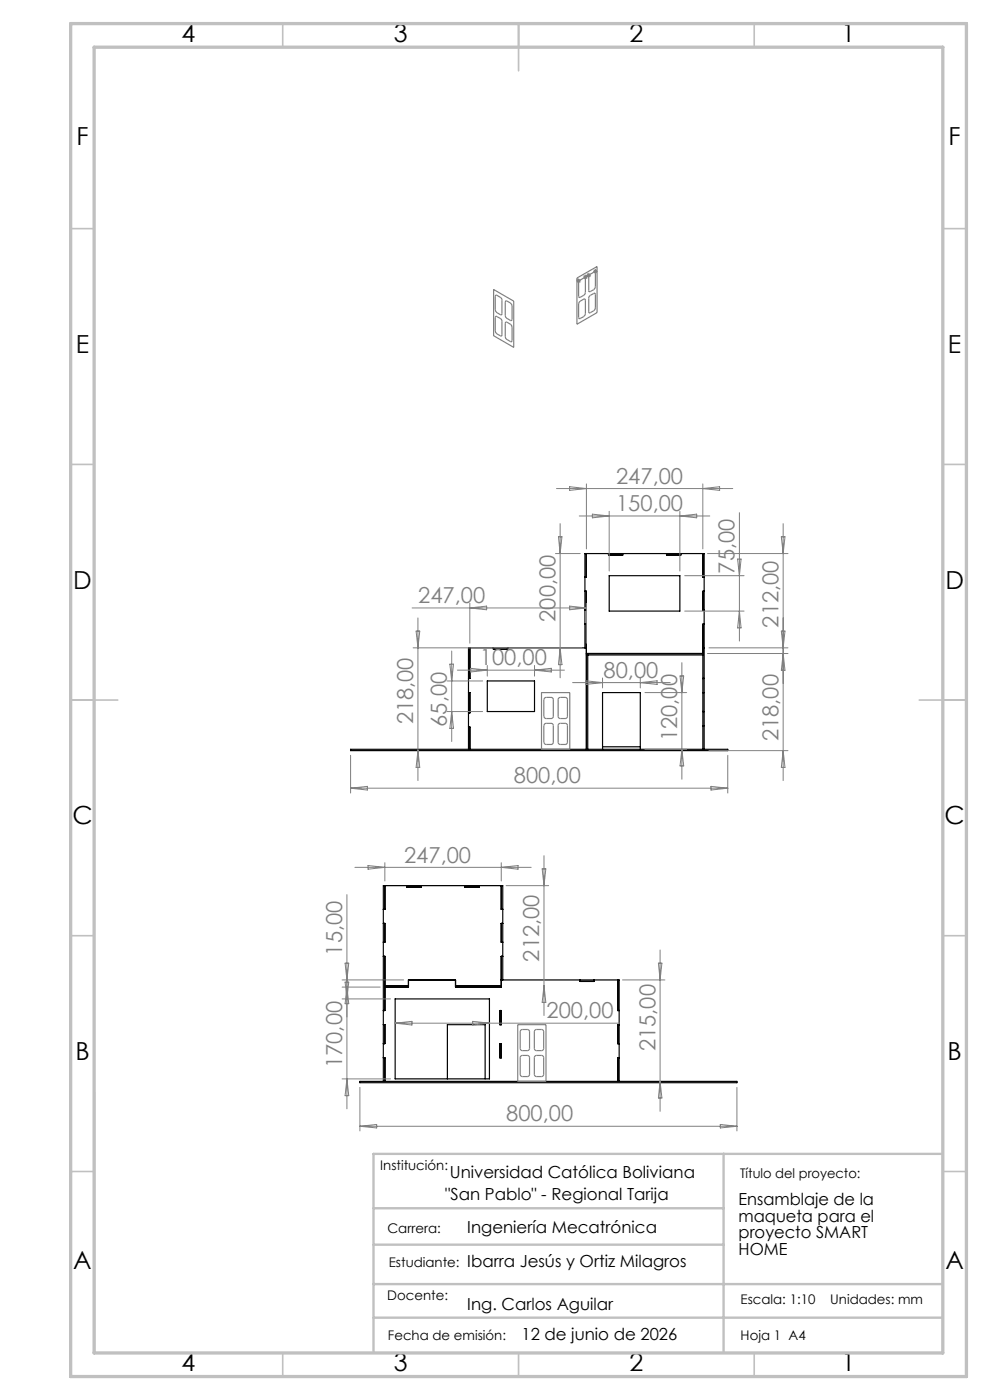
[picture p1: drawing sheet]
<svg xmlns="http://www.w3.org/2000/svg" width="210mm" height="297mm" viewBox="0 0 210 297" stroke-linecap="round" stroke-linejoin="round" font-family="sans-serif">
<g fill="none" stroke="#000" stroke-width=".25">
<path d="M124.4 117.4v5h-.3M129.1 117.4v.4h3v-.4M141.4 117.4v.4h3v-.4M149.1 117.4v5h.3M99.7 137.4v6.5h-.3M104.7 137.4v.4h3v-.4M124.1 125.4h.3v4h-.3M124.1 132.4h.3v26.6M124.1 137.4v-20h25.3v41.6M124.4 137.4h-25v21.6M124.4 138.6h24.7M124.4 139h24.7"/>
<path d="M124.7 139v20M129.2 122.1h15v7.5h-15zM149.1 137.4h.3M149.4 132.4h-.3v26.6M149.4 125.4h-.3v4h.3M74.4 159h80v.2h-80zM99.4 146.9h.3v4.3h-.3M99.4 154.2h.3v4.8M103.4 144.5h10v6.5h-10zM127.8 159v-12.1h8v12.1M127.8 158.4h8M149.1 146.9h.3"/>
<path d="M149.1 151h.3M149.1 143.9h.3M149.1 153.9h.3M81.3 195.9h.3v4h-.3M81.6 187.9v5h-.3M86.3 187.9v.3h3v-.3M98.6 187.9v.3h3v-.3M106.3 187.9v5h.3M106.6 195.9h-.3v4h.3M81.3 207.9h.3M81.3 202.9h.3v11.5h-.3M81.3 217.4h.3v4h-.3"/>
<path d="M81.6 209.1h5M83.8 211.9h20v17h-20zM96.6 209.1h9.7M106 214.4h.3v3h-.3zM106.3 207.9h25v21.5M106.6 202.9h-.3v6.5h-9.7v-1.5h-10v1.5h-5M106.6 207.9v-20h-25.3v41.5M123 207.9v.3h3v-.3M131 207.9v6.5h.3M131.3 217.4h-.3v4h.3M76.3 229.4h80v.3h-80zM81.3 224.4h.3v5"/>
<path d="M94.9 228.9v-11.5h8v11.5M106 221.4h.3v3h-.3zM131.3 224.4h-.3v5"/>
</g>
<g fill="none" stroke="#808080" stroke-width=".21">
<path d="M122.2 59.6h1.1M122.4 59.2l.7 .7M122.7 59.1v1M123.1 59.2l-.7 .7M123.6 58.8h1.1M123.8 58.4l.7 .7M124.2 58.3v1M124.4 58.4h1M124.5 58.4l-.7 .7M124.5 58l.7 .7M124.9 57.9v1M125.2 58l-.7 .7"/>
<path d="M125.8 57.6h1M125.9 57.2l.7 .7M126.3 57v1.1M126.6 57.2l-.7 .7M117.8 117.4h5.3M118 103.6h37.4M118.5 113.9h.7l-.4 3.5zM118.8 111.1v32.7M120.8 103.3l3.6 .3-3.6 .4zM122.9 109.5h27.7M124.4 102.7v13.7M125.7 109.1l3.5 .4-3.5 .4z"/>
<path d="M129.2 108.5v12.6M144.2 108.5v12.6M144.2 109.5l3.6-.4v.8zM149.1 102.7v13.7M149.1 103.6l3.5-.3v.7zM150.1 117.4h17M156.5 118.6h.7l-.4 3.5zM156.8 108.8v27.2M165.7 113.9h.8l-.4 3.5zM166.1 111.1v54.5M87.4 129h37M87.6 137.4h35.8"/>
<path d="M88.3 133.9h.7l-.3 3.5zM88.7 131.1v34.5M95.8 138.1v19.2M99.7 128v8.5M99.7 129l3.5-.4v.8zM118.8 137.4l.4 3.6h-.7zM120.8 128.6l3.6 .4-3.6 .4zM124.4 128v8.5M145.2 129.6h12.6M145.2 122.1h12.6M150.1 138.6h17M150.4 137.4h16.7"/>
<path d="M156.8 129.6l.4 3.6h-.7zM165.7 133.9h.8l-.4 3.5zM166.1 138.6l.4 3.6h-.8zM88.7 159.2l.3 3.6h-.7zM94.8 144.5h7.6M94.8 151h7.6M95.4 140.9h.8l-.4 3.6zM95.8 151l.4 3.5h-.8zM97 142.2h22.7M99.8 141.8l3.6 .4-3.6 .4zM103.4 141.2v2.2M113.4 141.2v2.2"/>
<path d="M113.4 142.2l3.5-.4v.8zM121.5 144.8h20.7M124.2 144.4l3.6 .4-3.6 .4zM127.8 143.8v2.1M135.8 143.8v2.1M135.8 144.8l3.6-.4v.8zM136.8 146.9h8.9M136.8 159h8.9M144.3 143.4h.7l-.4 3.5zM144.6 140.6v24.7M144.6 159l.4 3.5h-.7zM150.4 159.2h16.7"/>
<path d="M166.1 159.2l.4 3.6h-.8zM74.4 160.2v8M74.4 167.2h80M74.4 167.2l3.5-.4v.8zM150.8 166.8l3.6 .4-3.6 .4zM154.4 160.2v8M73.6 189.8v45.4M75.3 184h37.4M78.1 183.6l3.5 .4-3.5 .4zM81.6 183v3.9M106.3 183v3.9M106.3 184l3.6-.4v.8z"/>
<path d="M107.4 187.9h9M115 184.3h.8l-.4 3.6zM115.4 181.5v33.9M72.6 211.9h10.2M72.6 207.9h13M72.6 209.4h8M73.2 208.3h.8l-.4 3.6zM73.2 204.3h.8l-.4 3.6zM73.6 209.4l.4 3.5h-.8zM83.8 217.1h47.6M83.8 217.1l3.6-.4v.7zM100.3 216.7l3.5 .4-3.5 .3z"/>
<path d="M115.4 209.1l.4 3.6h-.8zM132 207.9h9M139.7 204.3h.7l-.4 3.6zM140 201.5v34.3M72.6 228.9h10.2M73.6 228.9l.4 3.5h-.8zM76.3 230.7v9.2M76.3 238.9h80M76.3 238.9l3.6-.4v.8zM140 229.4l.4 3.5h-.7zM152.8 238.5l3.5 .4-3.5 .4zM156.3 230.7v9.2"/>
</g>
<g fill="none" stroke="#808080" stroke-width=".25">
<path d="M122.4 59l4.2-2.5v9.8l-4.2 2.5zM123 59.4l.9-.5 .2 .2 .1 3-.4 .5-.9 .5-.2-.2v-2.9zM125.2 58.2l.8-.5 .3 .1v3l-.4 .7-.9 .4-.1-3.3zM104.7 61.4l4.3 2.5v9.8l-4.3-2.5zM105.1 67.2l.2-.1 .9 .5 .2 .3 .1 3.1a.21 .21 0 0 1-.1 .3 .21 .21 0 0 1-.3-.1l-.7-.4-.3-.4zM105.1 62.7l.2-.1 .9 .5 .3 .4v3a.21 .21 0 0 1-.1 .3 .21 .21 0 0 1-.3-.1l-.8-.4-.2-.4zM107.2 68.4h.4l.7 .4 .3 .4-.1 3.3-1-.5-.3-.4zM107.3 63.8l1 .5 .3 .4v3.1l-.2 .2-.9-.5-.3-.4zM123 63.9l.9-.5 .2 .1 .1 3-.4 .7-1 .4-.1-3.1zM125 62.8l1-.6 .3 .1v3.2l-.4 .4-.8 .5-.2-.1v-3.2zM114.9 146.9h6v12.1h-6zM115.5 153.7l.3-.2h1.2l.3 .2 .1 3.8-.4 .4h-1.2l-.4-.4z"/>
<path d="M115.5 148.2l.3-.2h1.2l.3 .2 .1 3.8-.4 .4h-1.2l-.4-.3zM118.5 153.7l.3-.2h1.2l.3 .2 .1 3.8-.4 .4h-1.2l-.4-.4zM118.5 148.2l.3-.2h1.2l.3 .2 .1 3.8-.4 .4h-1.2l-.4-.3zM109.8 217.4h6v12h-6zM110.4 218.6l.3-.2h1.2l.4 .4v3.7l-.4 .4h-1.2l-.3-.3zM113.6 218.5l1.3-.1 .4 .4v3.7l-.4 .4h-1.2l-.4-.4v-3.7zM110.4 224.1l.3-.2h1.2l.4 .3v3.8l-.4 .4h-1.2l-.4-.4zM113.4 224.1l.3-.2h1.2l.4 .3v3.8l-.3 .3-1.3 .1-.4-.4z"/>
</g>
<g fill="none" stroke="#c0c0c0" stroke-width=".35">
<path d="M60 5v5M110 5v10M160 5v5M15 48.5h5M200 48.5h5M15 98.5h5M200 98.5h5M15 148.5h10M195 148.5h10M15 198.5h5M200 198.5h5M15 248.5h5"/>
<path d="M200 248.5h5M60 287v5M110 287v5M160 287v5"/>
</g>
<path d="M20 231.8v55.2M79.2 256.3h74.3M153.5 244.8v42.2M200 244.8h-120.8v42.2M79.2 264.1h74.3M79.2 272.4h120.8M79.2 279.5h120.8" fill="none" stroke="#c0c0c0" stroke-width=".5"/>
<path d="M15 5h190v287h-190zM20 10h180v277h-180z" fill="none" stroke="#c0c0c0" stroke-width=".7"/>
<g font-size="5.3">
<text x="38.5" y="8.9">4</text>
<text x="83.5" y="8.9">3</text>
<text x="133.5" y="8.9">2</text>
<text x="178.5" y="8.9">1</text>
<text x="16.2" y="30.7">F</text>
<text x="201.2" y="30.7">F</text>
<text x="16.1" y="74.9">E</text>
<text x="201.1" y="74.9">E</text>
<text x="15.5" y="124.9">D</text>
<text x="200.5" y="124.9">D</text>
<text x="15.4" y="174.9">C</text>
<text x="200.4" y="174.9">C</text>
<text x="16" y="224.9">B</text>
<text x="201" y="224.9">B</text>
<text x="15.5" y="269.2">A</text>
<text x="200.5" y="269.2">A</text>
<text x="38.5" y="290.9">4</text>
<text x="83.5" y="290.9">3</text>
<text x="133.5" y="290.9">2</text>
<text x="178.5" y="290.9">1</text>
</g>
<g font-size="4.7" fill="#808080">
<text x="130.7" y="102.6">247,00</text>
<text x="130.7" y="108.4">150,00</text>
<text x="155.8" y="121.7" transform="rotate(-90 155.8 121.7)">75,00</text>
<text x="88.7" y="127.9">247,00</text>
<text x="117.8" y="131.9" transform="rotate(-90 117.8 131.9)">200,00</text>
<text x="165.1" y="133.1" transform="rotate(-90 165.1 133.1)">212,00</text>
<text x="101.8" y="141.1">100,00</text>
<text x="128" y="143.8">80,00</text>
<text x="87.7" y="153.7" transform="rotate(-90 87.7 153.7)">218,00</text>
<text x="94.8" y="154.2" transform="rotate(-90 94.8 154.2)">65,00</text>
<text x="143.6" y="157.3" transform="rotate(-90 143.6 157.3)">120,00</text>
<text x="165.1" y="157.3" transform="rotate(-90 165.1 157.3)">218,00</text>
<text x="109" y="166.2">800,00</text>
<text x="85.7" y="183">247,00</text>
<text x="72.6" y="202.7" transform="rotate(-90 72.6 202.7)">15,00</text>
<text x="114.4" y="204" transform="rotate(-90 114.4 204)">212,00</text>
<text x="115.9" y="216">200,00</text>
<text x="72.6" y="226.6" transform="rotate(-90 72.6 226.6)">170,00</text>
<text x="139" y="223" transform="rotate(-90 139 223)">215,00</text>
<text x="107.4" y="237.9">800,00</text>
</g>
<g font-size="3.5">
<text x="95.4" y="249.9">Universidad Católica Boliviana</text>
<text x="94.5" y="254.5">&quot;San Pablo&quot; - Regional Tarija</text>
<text x="156.7" y="255.6">Ensamblaje de la</text>
<text x="99.1" y="261.6">Ingeniería Mecatrónica</text>
<text x="156.7" y="259.2">maqueta para el</text>
<text x="156.7" y="262.7">proyecto SMART</text>
<text x="99.1" y="268.7">Ibarra Jesús y Ortiz Milagros</text>
<text x="156.7" y="266.2">HOME</text>
<text x="99.1" y="278">Ing. Carlos Aguilar</text>
<text x="110.6" y="284.2">12 de junio de 2026</text>
</g>
<g font-size="2.8">
<text x="80.7" y="248.2">Institución:</text>
<text x="157" y="249.9">Título del proyecto:</text>
<text x="82.2" y="261.6">Carrera:</text>
<text x="82.5" y="268.7">Estudiante:</text>
<text x="82.1" y="275.8">Docente:</text>
<text x="157.1" y="276.7">Escala: 1:10</text>
<text x="176.1" y="276.7">Unidades: mm</text>
<text x="82.3" y="284.2">Fecha de emisión:</text>
<text x="157.1" y="284.2">Hoja 1 A4</text>
</g>
</svg>
